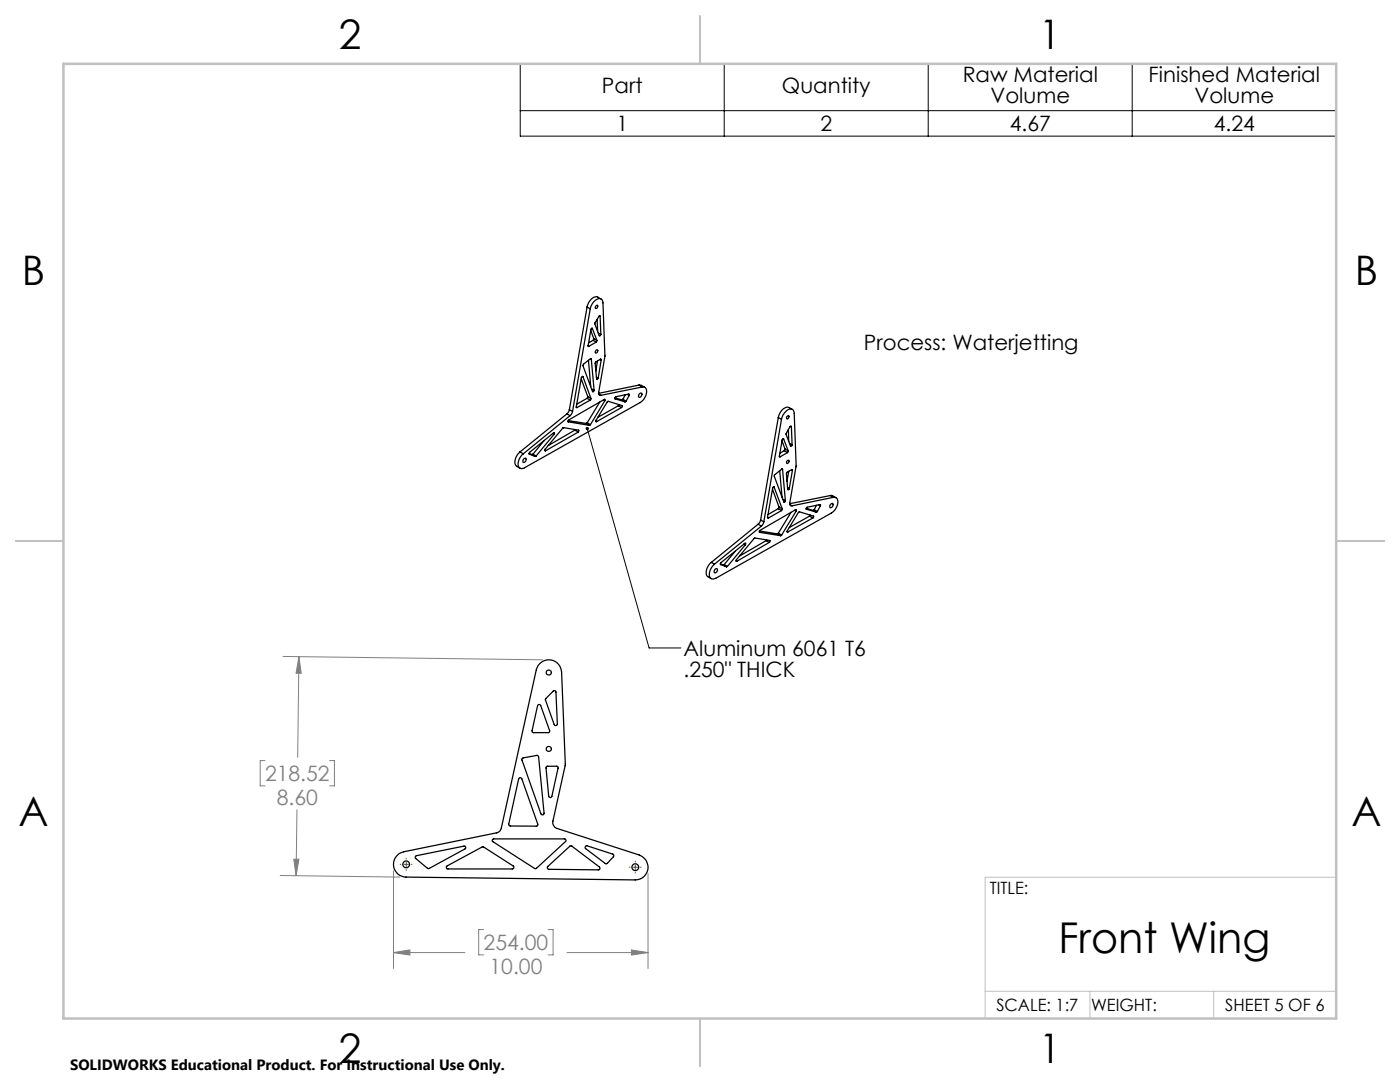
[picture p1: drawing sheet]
<svg xmlns="http://www.w3.org/2000/svg" width="279mm" height="216mm" viewBox="0 0 279 216" stroke-linecap="round" stroke-linejoin="round" font-family="sans-serif">
<g fill="none" stroke="#000" stroke-width=".25">
<path d="M119.9 59.7l-.6-.4a1.89 1.89 0 0 0-2.1 1.7v.3M116 75.6l1.3 3.5M116.2 75.1l.1 .1M116.3 75.2l-.1-.1-.2 .2-1 5.9M116.3 75.2l1.6 4.3M117.2 61.3l.6 .3M117.2 61.3l-3.6 20.4M117.2 79.5l.6 .3M117.2 79.5l-2.1 1.1M117.3 79.1l-.1 .4M117.3 79.1l.6 .4M117.4 69l.1 .1"/>
<path d="M117.4 71.9l.5 5.3M117.8 61.6a2.21 2.21 0 0 1 2.1-2l.4 .4v.4l.4 10.7-1.2 7.2a.4 .4 0 0 0 0 .4 .4 .4 0 0 0 .4 .2M117.8 61.6l-3.5 20.5M117.8 79.8l-2.6 1.5M117.9 71.5l.1 .1M117.9 66l.6 1.6M117.9 79.5l-.1 .3M118 71.6l-.1-.1-1.4 1.2-.2 .3 2 5.2 .3-.3M118 71.6l.6 6.3M118 77.6l.6 .3M118.1 65.5h.1M118.2 65.5l-.3 .2-.5 3.3 .1 .1"/>
<path d="M118.2 65.5l.9 2.4M118.4 67.9l.6 .4M118.4 67.9l-.9 .5M118.5 67.6l-.1 .3M118.5 67.6l.6 .3M119 61l.2-.1a.35 .35 0 0 1 0 .4 .35 .35 0 0 1-.4 .2zM119 69.9l.2-.1a.35 .35 0 0 1 0 .4 .35 .35 0 0 1-.4 .2zM119 68.3l-1.5 .8M119 75.2l.4 .3M119.1 67.9l-.1 .4M119.2 63.7l.1 2.4M119.2 72l-.3 2"/>
<path d="M119.4 66.4l.5 .3M119.5 78.7l.4 .2M119.6 63l.2 .1M119.8 63.1h-.2l-.9 1.5 .9 2.4h.1l.2-.3M119.8 63.1l.1 3.6M119.8 71.7l.2 .1M120 71.8l-.1-.2-1.1 .8 .3 3.3h.1l.2-.2M120 71.8l-.6 3.7M120.4 79.8l.3 .1M120.7 79.9v-.2l-7.2 4.1-.1 .4M120.7 79.9l-2.9 4.8M122.7 79.4l1.4 .4"/>
<path d="M122.7 79.6h.1M122.8 79.6l1.9 .6M124.1 79.8l.6 .4M124.3 79.7l-.2 .1M124.3 79.7l.7 .3M124.8 78.8l-.5 .9M125.2 78.7l.4 .2M125.6 78.9v-.2l-.1-.1-2.6 .6-.2 .2 .1 .2M125.6 78.9l-.6 1.1M127.5 76.8l.5 .1 .7 .4M127.5 76.8l.7 .4M127.5 76.8l-8 1.7"/>
<path d="M127.6 78.6l.2-.2a.46 .46 0 0 1 .3 .6 .46 .46 0 0 1-.6 .3l-.1-.3zM128.2 77.2a.83 .83 0 0 1 .8 .4 .83 .83 0 0 1 0 .9 2.65 2.65 0 0 1-1.3 1.8l-23 13a.83 .83 0 0 1-1.1 .1 .83 .83 0 0 1-.2-1l.4-1.2 .6-.6M128.2 77.2l-8.3 1.7M103.8 90.2a2.21 2.21 0 0 0-.8 2.8l.8 .4M103.8 90.2l.6 .4M104.5 91.6l.3-.2a.42 .42 0 0 1 .3 .5 .42 .42 0 0 1-.5 .4 .34 .34 0 0 1-.3-.3 .34 .34 0 0 1 .2-.4zM105.6 90.5l.6 .2M105.6 90.6h.1M105.7 90.6l1.1 .5M106.2 90.7l.6 .4M106.4 90.6l-.2 .1M106.4 90.6l.6 .4"/>
<path d="M107 91l-.2 .1M108.6 87.9l-2.2 2.7M108.7 89.9l.2 .1M110.3 86.5l.3 .1M110.6 86.6v-.3l-4.9 3.9-.1 .3 .1 .1M110.6 86.6l-3.6 4.4M113.1 82.6l.7 .3M113.1 82.6l-9.3 7.6M113.4 83.9l3.6 .6M113.4 84.1v.1M113.4 84.2l4.2 .7M113.6 81.7l-.5 .9"/>
<path d="M113.6 81.7l.7 .4M113.8 82.9l-9.4 7.7M114.3 82.1l-.5 .8M114.7 85.8l.7 .4M114.7 85.8l-5.3 3.1M114.9 85.7l-.2 .1M115 81.2l.2 .1M115.4 86.2l.1-.4-3.1-.5-3.6 4.3-.1 .3 .2 .1M115.4 86.2l-6.5 3.8M117 84.5l.6 .4M117.2 84.3l-.2 .2M117.2 84.3l.6 .4"/>
<path d="M117.8 84.7l-.2 .2M118.9 84l.2 .1M119.7 80.2l-2.5 4.1M123.4 81l.6 .3M123.4 81l-4.1 2.3M123.5 80.8l-.1 .2M124 81.3l.2-.2-.1-.2-2.9-.8-2.2 3.8-.1 .2h.2M124 81.3l-4.9 2.8M125 80l-.3 .2M154.2 97.6l1.3 3.6M154.4 97.2h.1M154.5 97.2l-.3 .1-1 5.9 .2 .2"/>
<path d="M154.5 97.2l1.6 4.3M155.3 83.3l.7 .4M155.3 83.3l-3.5 20.5M155.5 91.1l.2 .1M155.6 93.9l.5 5.3M156 83.7a2.29 2.29 0 0 1 2-2.1l.3 .2 .2 .7 .4 10.6-1.3 7.2a.43 .43 0 0 0 .5 .6M156 83.7l-3.6 20.4M156 93.6l.2 .1M156.1 88l.6 1.6M156.2 93.7l-.2-.1-1.4 1.1-.1 .3 1.9 5.2a.21 .21 0 0 0 .3 0 .21 .21 0 0 0 0-.3M156.2 93.7l.5 6.2M156.2 99.6l.5 .3"/>
<path d="M156.3 87.5l.1 .1M156.4 87.6l-.1-.1-.2 .2-.6 3.3 .2 .2M156.4 87.6l.9 2.4M156.5 89.9l.7 .4M156.5 89.9l-.9 .6M156.7 89.6l-.2 .3M156.7 89.6l.6 .4M157 92l.3-.2a.32 .32 0 0 1 .1 .5 .32 .32 0 0 1-.4 .1zM157.1 83l.2-.1a.32 .32 0 0 1 .1 .5 .32 .32 0 0 1-.4 .1zM157.2 90.3l-1.5 .9M157.2 97.3l.3 .2M157.3 90l-.1 .3"/>
<path d="M157.3 85.7l.1 2.4M157.4 94.1l-.3 2M157.6 88.5l.5 .3M157.8 85.1h.1M157.9 85.1l-.1-.1-.1 .2-.8 1.5 .9 2.4 .3-.3M157.9 85.1l.2 3.7M158 93.7l.2 .1M158.1 81.7l-.6-.4a1.92 1.92 0 0 0-2.1 1.7l-.1 .3M158.2 93.8l-.2-.1-1 .7 .2 3.3 .3-.2M158.2 93.8l-.7 3.7M165.7 98.9a1.26 1.26 0 0 1 1.1 .4M165.7 98.9l.6 .3"/>
<path d="M165.7 98.9l-8.1 1.6M166.3 99.2a.87 .87 0 0 1 .9 .4 .87 .87 0 0 1 0 .9 2.87 2.87 0 0 1-1.3 1.9l-23.1 13a.85 .85 0 0 1-1 0 .85 .85 0 0 1-.2-1l.3-.9 .7-.9M166.3 99.2l-8.2 1.7M142 112.2a2.21 2.21 0 0 0-.8 2.8l.7 .5M142 112.2l.6 .4M142.7 113.6l.2-.1a.43 .43 0 0 1 .3 .4 .43 .43 0 0 1-.4 .4l-.3-.1zM143.8 112.5l.5 .2M143.8 112.6h.1M143.8 112.6l1.2 .5M144.3 112.7l.7 .4M144.5 112.6l-.2 .1M144.5 112.6l.7 .4"/>
<path d="M145.2 113l-.2 .1M146.8 109.9l-2.3 2.7M146.9 111.9l.1 .1M148.5 108.5l.3 .2M148.8 108.7v-.3h-.1l-4.8 3.9-.1 .3M148.8 108.7l-3.6 4.3M151.3 104.6l.6 .4M151.3 104.6l-9.3 7.6M151.6 105.9l3.6 .6M151.6 106.2h.1M151.6 106.2l4.2 .7M151.8 103.8l-.5 .8"/>
<path d="M151.8 103.8l.6 .3M151.9 105l-9.3 7.6M152.4 104.1l-.5 .9M152.9 107.9l.6 .3M152.9 107.9l-5.3 3M153 107.7l-.1 .2M153.2 103.3l.2 .1M153.5 108.2l.2-.2-.1-.2-3.1-.4-3.5 4.3-.1 .3h.1M153.5 108.2l-6.5 3.8M155.2 106.5l.6 .4M155.3 106.4l-.1 .1M155.3 101.5l.7 .4"/>
<path d="M155.3 101.5l-2 1.2M155.3 106.4l.7 .4M155.5 101.2l-.2 .3M155.5 101.2l.6 .3M156 101.9l-2.6 1.5M156 106.8l-.2 .1M156.1 101.5l-.1 .4M157.1 106.1l.1 .1M157.7 100.7l.4 .2M157.9 102.2l-2.6 4.2M158.6 101.8l.3 .2M158.9 102v-.3h-.1l-7.1 4.1-.2 .2 .1 .2"/>
<path d="M158.9 102l-2.9 4.8M160.9 101.4l1.4 .4M160.9 101.6h.1M160.9 101.6l2 .6M161.6 103l.6 .4M161.6 103l-4.1 2.3M161.7 102.8l-.1 .2M162.2 103.4l.1-.4-2.8-.9-2.4 3.8v.2l.1 .1M162.2 103.4l-5 2.8M162.3 101.8l.6 .4M162.5 101.7l-.2 .1M162.5 101.7l.6 .4"/>
<path d="M162.9 100.8l-.4 .9M163.1 102.1l-.2 .1M163.4 100.7l.3 .2M163.7 100.9v-.2l-2.7 .5-.1 .3v.1M163.7 100.9l-.6 1.2M165.9 100.5h.1a.42 .42 0 0 1 .3 .4 .42 .42 0 0 1-.4 .4 .34 .34 0 0 1-.4-.3 .34 .34 0 0 1 .3-.4zM107.6 132.5a2.55 2.55 0 0 1 2.8-.7 2.55 2.55 0 0 1 1.7 2.3l.7 18.6-2.5 11.1a1.26 1.26 0 0 0 .9 1.5l16.4 5.3a2.55 2.55 0 0 1 1.7 2.8 2.55 2.55 0 0 1-2.5 2.2l-45.8-.6a2.55 2.55 0 0 1-2.5-2.3 2.55 2.55 0 0 1 2-2.7l18.6-3.8a1.22 1.22 0 0 0 .9-1l7-31.6zM108.9 139.4l1.5-1.5a.3 .3 0 0 1 .4-.1 .3 .3 0 0 1 .1 .3l.3 6.4a.33 .33 0 0 1-.2 .3 .33 .33 0 0 1-.4-.2l-1.8-5zM103.6 155.3l.3-.1 .2 .2 3.3 9.1-.3 .4-5.3-.1-.3-.2zM104.2 151.3l3-.6 .3 .3 1.1 11.3a.33 .33 0 0 1-.3 .3 .33 .33 0 0 1-.4-.2l-3.8-10.8zM107.4 140.7l.3-.1 .2 .2 1.8 5-.2 .4h-3.1l-.2-.3zM109 153l2.2-.1 .2 .3-1.3 5.7a.32 .32 0 0 1-.3 .2 .32 .32 0 0 1-.3-.2z"/>
<path d="M82.9 170.9l9.7-2.1a.3 .3 0 0 1 .3 .2 .3 .3 0 0 1-.1 .4l-7.3 3.9h-.2l-2.3-2zM89.1 172.9l7.1-3.9h.3l5.9 3.8a.33 .33 0 0 1 .1 .4 .33 .33 0 0 1-.3 .2h-12.8l-.3-.2zM98.4 167.5l14.2-.1a.31 .31 0 0 1 .3 .2 .31 .31 0 0 1 0 .3l-6.1 5.5-8.5-5.5zM109.3 172.9l4.5-4.1h.3l5.5 4.2a.32 .32 0 0 1 .1 .4 .32 .32 0 0 1-.3 .2l-9.9-.1a.33 .33 0 0 1-.2-.3 .33 .33 0 0 1 0-.3zM116.9 168.8h.3l5.1 1.6a.32 .32 0 0 1 .1 .6l-1.2 1.3-.3 .1-4-3.1-.1-.1z"/>
<circle cx="109.5" cy="134.2" r=".51"/>
<circle cx="109.5" cy="149.4" r=".51"/>
<circle cx="81.1" cy="172.5" r=".68"/>
<circle cx="126.8" cy="173" r=".68"/>
</g>
<g fill="none" stroke="#808080" stroke-width=".2">
<path d="M56.5 131l51.8 .7M59.7 131.1l.4 3.2h-1zM59.7 131.1l-.3 20M52.9 151.8h-1v5h1M65.8 151.8h.9v5h-.9M55.9 174.7l23.9 .3M58.6 171.4h1.1l-.6 3.3zM59.3 161.6l-.2 13.1M78.5 173.7v19.6M129.3 174.3v19M78.5 190.1l3.3-.6v1.1zM78.5 190.1h14.3"/>
<path d="M96.5 185.5h-1v5h1M109.4 185.5h1v5h-1M113.1 190.1h16.2M126 189.5l3.3 .6-3.3 .5z"/>
</g>
<path d="M103.8 12.7h162.9v14.5h-162.9zM144.5 12.7v14.5M185.2 12.7v14.5M226 12.7v14.5M103.8 22.1h162.9M117.2 85.5l12.3 43.8h6.4" fill="none" stroke="#000" stroke-width=".2"/>
<path d="M79.9 172.5h.1M80.5 172.5h1.1M81.1 171.3v.1M81.1 172v1M81.1 173.5v.2M82.1 172.5h.1M125.6 173h.2M126.3 173h1M126.8 171.8v.2M126.8 172.5v1M126.8 174.1v.1M127.8 173h.2" fill="none" stroke="#808000" stroke-width=".2"/>
<path d="M266.7 175h-70.1v28.2M196.6 197.8h70.1M217.5 197.8v5.4M242.2 197.8v5.4" fill="none" stroke="#c0c0c0" stroke-width=".2"/>
<path d="M139.7 3.2v9.5M3.1 107.9h9.6M266.7 107.9h9.5M139.7 203.2v9.6" fill="none" stroke="#c0c0c0" stroke-width=".25"/>
<path d="M12.7 12.7h254v190.5h-254z" fill="none" stroke="#c0c0c0" stroke-width=".5"/>
<path d="M116.9 85.3l.2-.1 .1 .3-.1-.3a.35 .35 0 0 1 .4 .4 .35 .35 0 0 1-.5 .2 .35 .35 0 0 1-.1-.5z" fill="#000"/>
<path d="M78.5 190.1l3.3-.6v1.1zM126 189.5l3.3 .6-3.3 .5zM59.7 131.1l.4 3.2h-1zM58.6 171.4h1.1l-.6 3.3z" fill="#808080"/>
<text font-size="8.5" x="211.2" y="190.2">Front Wing</text>
<g font-size="8.1">
<text x="67.6" y="9.7">2</text>
<text x="207.3" y="9.7">1</text>
<text x="4.4" y="57">B</text>
<text x="270.4" y="57">B</text>
<text x="3.7" y="164.9">A</text>
<text x="269.7" y="164.9">A</text>
<text x="67.6" y="212.2">2</text>
<text x="207.3" y="212.2">1</text>
</g>
<g font-size="4.2">
<text x="192.1" y="16.5">Raw Material</text>
<text x="229.2" y="16.5">Finished Material</text>
<text x="120.1" y="18.5">Part</text>
<text x="156" y="18.5">Quantity</text>
<text x="197.7" y="20.6">Volume</text>
<text x="238.4" y="20.6">Volume</text>
<text x="123" y="26.1">1</text>
<text x="163.7" y="26.1">2</text>
<text x="201.5" y="26.1">4.67</text>
<text x="242.2" y="26.1">4.24</text>
<text x="172.4" y="69.7">Process: Waterjetting</text>
<text x="136.4" y="130.9">Aluminum 6061 T6</text>
<text x="136.4" y="135.1">.250&quot; THICK</text>
</g>
<g font-size="4.2" fill="#808080">
<text x="52.9" y="155.9">218.52</text>
<text x="55.2" y="160.6">8.60</text>
<text x="96.5" y="189.6">254.00</text>
<text x="97.7" y="194.4">10.00</text>
</g>
<g font-size="3.4">
<text x="197.6" y="178.4">TITLE:</text>
<text x="198.8" y="201.7">SCALE: 1:7</text>
<text x="217.7" y="201.8">WEIGHT:</text>
<text x="244.5" y="201.7">SHEET 5 OF 6</text>
</g>
<text font-size="3" x="14" y="213.5">SOLIDWORKS Educational Product. For Instructional Use Only.</text>
</svg>
